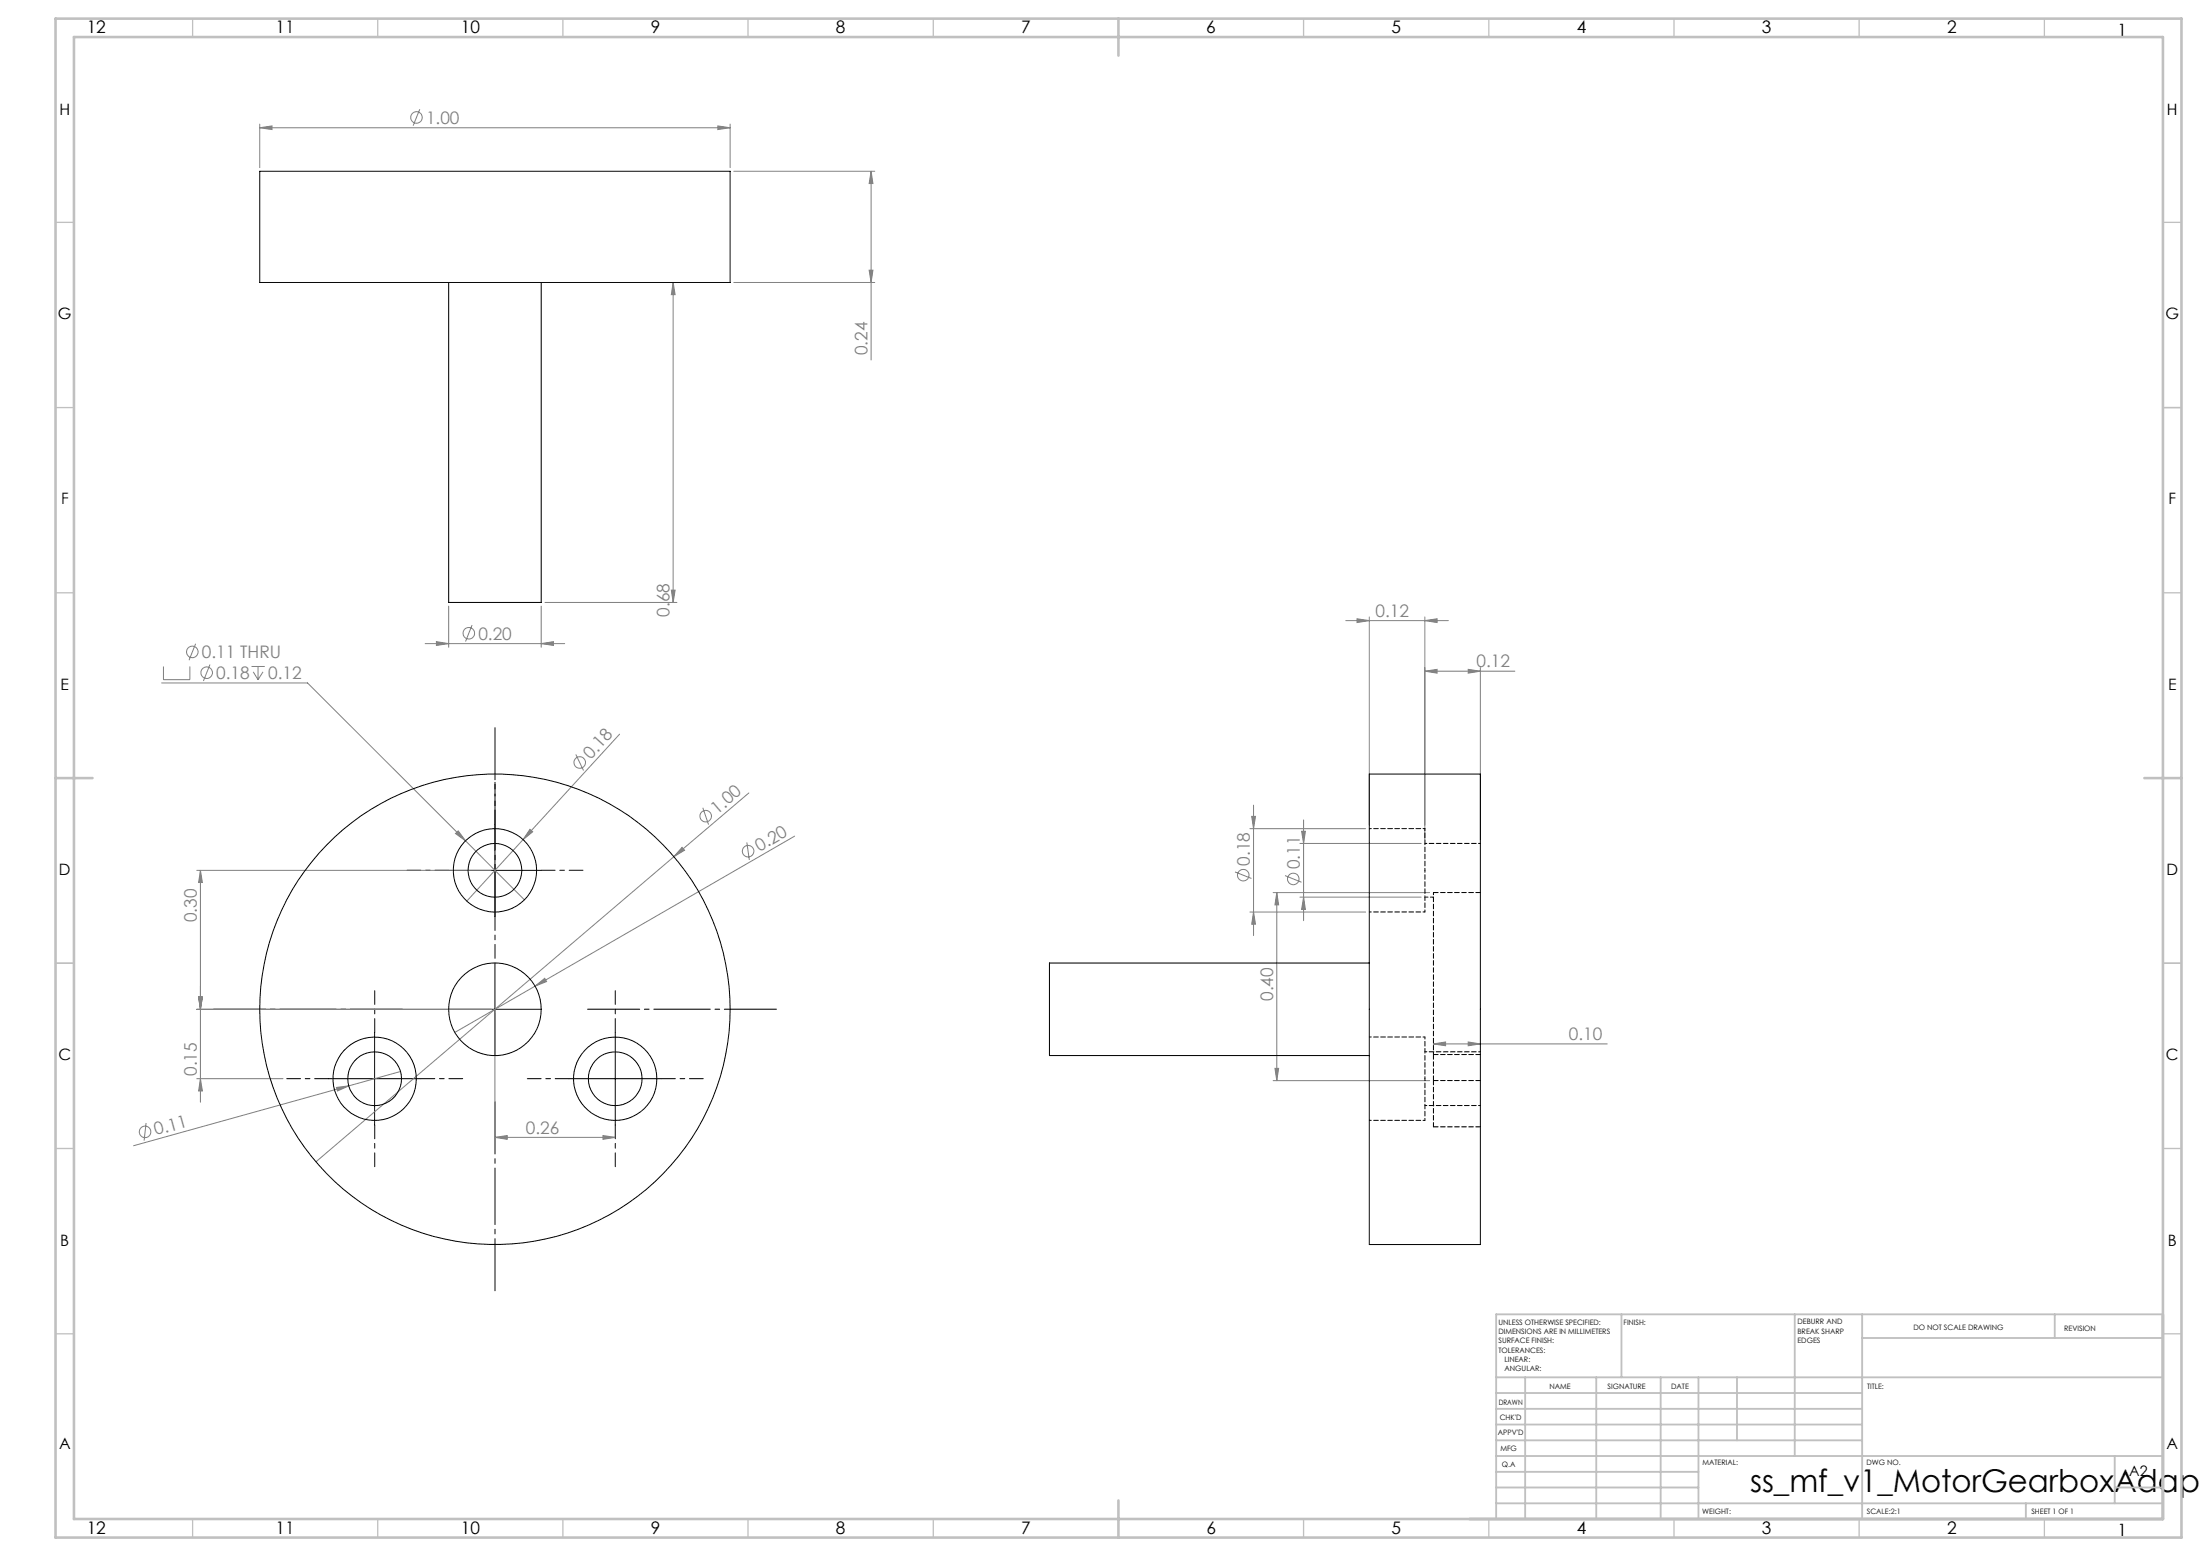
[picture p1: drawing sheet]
<svg xmlns="http://www.w3.org/2000/svg" width="594mm" height="420mm" viewBox="0 0 594 420" stroke-linecap="round" stroke-linejoin="round" font-family="sans-serif">
<g fill="none" stroke="#808080" stroke-width=".27">
<path d="M70.1 34.5l3.3-.5v1zM70.1 33.5v11.7M70.1 34.5h127M113.3 29.5l-1.8 4.4M193.8 34l3.3 .5-3.3 .5zM197.1 33.5v11.7M198.1 46.2h38.1M235.2 46.2v51M235.2 46.2l.5 3.3h-1zM181.8 76.3l.5 3.2h-1zM181.8 76.3v86.3M198.1 76.3h38.1"/>
<path d="M234.7 72.9h1l-.5 3.4zM181.3 159.3h1l-.5 3.3zM44.1 179.9v3.6h7.2v-3.6M52.8 173.8l-1.8 4.4M56.7 179.4l-1.8 4.4M67.9 179.9h3.6M69.7 179.9v3.6M114.8 173.7h37.7M117.8 173.2l3.3 .5-3.3 .5zM121.1 163.6v11.1M127.5 168.7l-1.8 4.5M146.1 173.7l3.3-.5v1z"/>
<path d="M146.1 163.6v11.1M147.1 162.6h35.7M363.4 167.5h27.7M366.4 167l3.3 .5-3.3 .5zM369.7 166.5v56.2M384.7 167.5l3.3-.5v1zM384.7 166.5v60.2M43.6 184.3h39.4l42.7 42.7M68.4 181.3l1.3 2.2M71 181.3l-1.3 2.2M167.3 198.2l-41.3 45M384.7 181.2l3.3-.5v1z"/>
<path d="M384.7 181.2h24.3M396.4 180.7l3.3 .5-3.3 .5zM399.7 180.2v46.5M155.5 203.6l2.1 4.4M189.8 218l1.5 4.6M202.2 214l-116.9 99.6M338.5 217.3v35.2M53.1 234.9h79.5M54.1 234.9l.5 3.3h-1zM54.1 234.9v62.6M123 225l.7-.7 2 2.7zM125.7 227l15.9 15.9"/>
<path d="M143.1 223.9l.7 .6-2.6 2.1zM184.1 228.7l.7 .8-2.8 1.7zM201.6 227.4l.7 4.7M214.6 225.7l-70.1 40.5M333.4 235.4l4.5 1.7M337.5 223.7h31.2M338 220.4h1l-.5 3.3zM347 236.3l4.4 1.8M351 227.7h32.7M351.4 224.4h1.1l-.5 3.3zM352 221.3v27.2M337.5 246.2h31.2"/>
<path d="M338.5 246.2l.5 3.3h-1zM343.7 240.9h42.3M344.7 240.9v50.8M344.7 240.9l.5 3.3h-1zM351 242.2h32.7M352 242.2l.5 3.3h-1.1zM53.1 272.4h79.5M53.6 269.1h1l-.5 3.3zM133.6 273.4v34.6M144.5 266.2l2.6-2.1 .5 .9zM144.5 266.2l-21.7 12.5M53.1 291.2h23.3"/>
<path d="M54.1 291.2l.5 3.3h-1zM90.8 293.5l3.4-.4-3.1 1.4zM94.2 293.1l-58.1 16.2M108.1 289.2l-13.9 3.9M343.7 291.7h42.3M344.2 288.4h1l-.5 3.3zM387 281.8l3.3-.5v1zM387 281.8h47M396.4 281.3l3.3 .5-3.3 .5zM39.4 303.1l-.5 4.8M133.6 307l3.3-.5v1zM133.6 307h32.5"/>
<path d="M162.8 306.5l3.3 .5-3.3 .5z"/>
<circle cx="112.5" cy="31.7" r="1.56"/>
<circle cx="51.9" cy="176" r="1.55"/>
<circle cx="126.6" cy="170.9" r="1.55"/>
<circle cx="55.8" cy="181.6" r="1.55"/>
<circle cx="156.5" cy="205.8" r="1.57"/>
<circle cx="190.5" cy="220.3" r="1.55"/>
<circle cx="202" cy="229.7" r="1.56"/>
<circle cx="335.7" cy="236.2" r="1.56"/>
<circle cx="349.2" cy="237.3" r="1.56"/>
<circle cx="39.2" cy="305.5" r="1.55"/>
</g>
<path d="M121.1 234.9h-11.2M133.7 222.4v-11.2M146.1 234.9h11.3M133.7 247.4v11.3M101.2 278.7v-11.3M166.1 278.7v-11.3M88.7 291.2h-11.3M113.7 291.2h11.2M153.6 291.2h-11.2M178.6 291.2h11.3M101.2 303.7v11.2M166.1 303.7v11.2" fill="none" stroke="#000" stroke-width=".27" stroke-dasharray="15.2 1.3 1.3 1.3" stroke-dashoffset="11.5"/>
<path d="M133.7 247.4v-51M108.7 272.4h-51.1M158.6 272.4h51.1M133.7 297.4v51" fill="none" stroke="#000" stroke-width=".27" stroke-dasharray="15.2 1.3 1.3 1.3" stroke-dashoffset="1.2"/>
<path d="M121.1 234.9h25M133.6 222.4v25M133.6 259.9v25M101.1 278.7v25M121.1 272.4h25M166.1 278.7v25M88.7 291.2h25M153.6 291.2h25" fill="none" stroke="#000" stroke-width=".27"/>
<g fill="none" stroke="#c0c0c0" stroke-width=".35">
<path d="M52 5v5M102 5v5M152 5v5M202 5v5M252 5v5M352 5v5M402 5v5M452 5v5M502 5v5M552 5v5M15 60h5M584 60h5"/>
<path d="M15 110h5M584 110h5M15 160h5M584 160h5M15 260h5M584 260h5M15 310h5M584 310h5M15 360h5M584 360h5M52 410v5M102 410v5"/>
<path d="M152 410v5M202 410v5M252 410v5M352 410v5M402 410v5M452 410v5M502 410v5M552 410v5"/>
</g>
<g fill="none" stroke="#c0c0c0" stroke-width=".5">
<path d="M437.8 354.8v17M484.6 354.8v38.2M502.8 354.8v55.2M554.8 354.8v6.4M584 354.8h-180v55.2M404 371.8h180M404 376h98.8M411.8 371.8v38.2M431 371.8v38.2M448.4 371.8v38.2M458.6 371.8v38.2M469 371.8v17"/>
<path d="M502.8 361.2h81.2M404 388.8h98.8M404 384.5h98.8M404 380.3h98.8M404 397.3h54.6M404 393h180M571 393v12.8M404 405.8h180M404 401.5h54.6M547 405.8v4.2M571 401.5h13"/>
</g>
<path d="M15 5h574v410h-574zM20 10h564v400h-564zM302 5v10M15 210h10M579 210h10M302 405v10" fill="none" stroke="#c0c0c0" stroke-width=".7"/>
<g fill="#808080">
<path d="M90.8 293.5l3.4-.4-3.1 1.4z"/>
<path d="M144.5 266.2l2.6-2.1 .5 .9z"/>
<path d="M184.1 228.7l.7 .8-2.8 1.7z"/>
<path d="M143.1 223.9l.7 .6-2.6 2.1z"/>
<path d="M193.8 34l3.3 .5-3.3 .5zM70.1 34.5l3.3-.5v1zM146.1 173.7l3.3-.5v1zM117.8 173.2l3.3 .5-3.3 .5zM384.7 167.5l3.3-.5v1zM366.4 167l3.3 .5-3.3 .5zM396.4 180.7l3.3 .5-3.3 .5zM384.7 181.2l3.3-.5v1z"/>
<path d="M123 225l2.7 2-2-2.7zM133.6 307l3.3-.5v1zM162.8 306.5l3.3 .5-3.3 .5zM387 281.8l3.3-.5v1zM396.4 281.3l3.3 .5-3.3 .5z"/>
<path d="M234.7 72.9h1l-.5 3.4zM235.2 46.2l.5 3.3h-1zM352 242.2l.5 3.3h-1.1zM351.4 224.4h1.1l-.5 3.3z"/>
<path d="M344.7 240.9l.5 3.3h-1zM344.2 288.4h1l-.5 3.3z"/>
<path d="M54.1 234.9l.5 3.3h-1zM53.6 269.1h1l-.5 3.3zM53.6 269.1h1l-.5 3.3zM54.1 291.2l.5 3.3h-1zM181.8 76.3l.5 3.2h-1zM181.3 159.3h1l-.5 3.3zM338 220.4h1l-.5 3.3zM338.5 246.2l.5 3.3h-1z"/>
</g>
<g fill="none" stroke="#000" stroke-width=".27">
<path d="M70.1 46.2h127v30.1h-127zM121.1 76.3v86.3h25v-86.3M369.7 208.9h30v127h-30zM369.7 259.9h-86.3v25h86.3"/>
<circle cx="133.6" cy="234.9" r="11.2"/>
<circle cx="133.6" cy="234.9" r="7.3"/>
<circle cx="133.6" cy="272.4" r="12.5"/>
<circle cx="133.6" cy="272.4" r="63.5"/>
<circle cx="101.1" cy="291.2" r="11.3"/>
<circle cx="101.2" cy="291.2" r="7.3"/>
<circle cx="166.1" cy="291.2" r="11.2"/>
<circle cx="166.1" cy="291.2" r="7.3"/>
</g>
<path d="M384.7 234.9v-11.2M384.7 246.2v-11.3M387 240.9v43.7M384.7 291.2v-11.3M384.7 302.4v-11.2" fill="none" stroke="#000" stroke-width=".27" stroke-dasharray="1.3 .6" stroke-dashoffset=".7"/>
<path d="M387 240.9h12.7M387 291.7h12.7M387 291.7v-7.1M399.7 284.6h-12.7M387 304.2h12.7" fill="none" stroke="#000" stroke-width=".27" stroke-dasharray="1.3 .6"/>
<path d="M387 291.7v12.5" fill="none" stroke="#000" stroke-width=".27" stroke-dasharray="1.3 .6" stroke-dashoffset=".1"/>
<path d="M384.7 223.7h-15M399.7 227.7h-15M369.7 246.2h15M384.7 279.9h-15M384.7 298.4h15M399.7 283.9h-15M369.7 302.4h15" fill="none" stroke="#000" stroke-width=".27" stroke-dasharray="1.3 .6" stroke-dashoffset=".8"/>
<path d="M384.7 242.2h2.3" fill="none" stroke="#000" stroke-width=".27" stroke-dasharray="1.3 .6" stroke-dashoffset=".4"/>
<text font-size="8.5" x="472.5" y="402.7">ss_mf_v1_MotorGearboxAdapt</text>
<g font-size="4.7">
<text x="23.4" y="9">12</text>
<text x="74.4" y="9">11</text>
<text x="124.4" y="9">10</text>
<text x="175.7" y="9">9</text>
<text x="225.7" y="9">8</text>
<text x="275.7" y="9">7</text>
<text x="325.7" y="9">6</text>
<text x="375.7" y="9">5</text>
<text x="425.7" y="9">4</text>
<text x="475.7" y="9">3</text>
<text x="525.7" y="9">2</text>
<text x="23.4" y="414">12</text>
<text x="74.4" y="414">11</text>
<text x="124.4" y="414">10</text>
<text x="175.7" y="414">9</text>
<text x="225.7" y="414">8</text>
<text x="275.7" y="414">7</text>
<text x="325.7" y="414">6</text>
<text x="375.7" y="414">5</text>
<text x="425.7" y="414">4</text>
<text x="475.7" y="414">3</text>
<text x="525.7" y="414">2</text>
</g>
<g font-size="4.7" fill="#808080">
<text x="115" y="33.4">1.00</text>
<text x="234.2" y="95.9" transform="rotate(-90 234.2 95.9)">0.24</text>
<text x="180.8" y="166.4" transform="rotate(-90 180.8 166.4)">0.68</text>
<text x="371.4" y="166.5">0.12</text>
<text x="129.2" y="172.6">0.20</text>
<text x="54.5" y="177.7">0.11 THRU</text>
<text x="58.4" y="183.3">0.18</text>
<text x="72.4" y="183.3">0.12</text>
<text x="398.7" y="180.1">0.12</text>
<text x="159.5" y="205.1" transform="rotate(-48 159.5 205.1)">0.18</text>
<text x="193.6" y="219.9" transform="rotate(-40 193.6 219.9)">1.00</text>
<text x="205.1" y="229.9" transform="rotate(-30 205.1 229.9)">0.20</text>
<text x="337.4" y="233.6" transform="rotate(-90 337.4 233.6)">0.18</text>
<text x="350.9" y="234.7" transform="rotate(-90 350.9 234.7)">0.11</text>
<text x="53.1" y="249" transform="rotate(-90 53.1 249)">0.30</text>
<text x="343.7" y="270.2" transform="rotate(-90 343.7 270.2)">0.40</text>
<text x="423.6" y="280.7">0.10</text>
<text x="53.1" y="290.5" transform="rotate(-90 53.1 290.5)">0.15</text>
<text x="142" y="306">0.26</text>
<text x="42.1" y="306.5" transform="rotate(-16 42.1 306.5)">0.11</text>
</g>
<g font-size="4.6">
<text x="571.7" y="9.6">1</text>
<text x="571.7" y="414.5">1</text>
</g>
<g font-size="4.2">
<text x="16.1" y="31.2">H</text>
<text x="585.1" y="31.2">H</text>
<text x="15.7" y="86.2">G</text>
<text x="584.7" y="86.2">G</text>
<text x="16.5" y="136.1">F</text>
<text x="585.5" y="136.1">F</text>
<text x="16.4" y="186.2">E</text>
<text x="585.4" y="186.2">E</text>
<text x="15.9" y="236.2">D</text>
<text x="584.9" y="236.2">D</text>
<text x="15.8" y="286.1">C</text>
<text x="584.8" y="286.1">C</text>
<text x="16.3" y="336.2">B</text>
<text x="585.3" y="336.2">B</text>
<text x="15.9" y="391.2">A</text>
<text x="584.9" y="391.2">A</text>
</g>
<text font-size="3.9" x="574.9" y="398.5">A2</text>
<g font-size="2">
<text x="404.6" y="357.6">UNLESS OTHERWISE SPECIFIED:</text>
<text x="438.4" y="357.6">FINISH:</text>
<text x="485.3" y="357.5">DEBURR AND</text>
<text x="485.3" y="360">BREAK SHARP</text>
<text x="516.6" y="359">DO NOT SCALE DRAWING</text>
<text x="557.3" y="359.2">REVISION</text>
<text x="404.6" y="360.1">DIMENSIONS ARE IN MILLIMETERS</text>
<text x="404.6" y="362.6">SURFACE FINISH:</text>
<text x="404.6" y="365.1">TOLERANCES:</text>
<text x="485.3" y="362.5">EDGES</text>
<text x="406.2" y="367.6">LINEAR:</text>
<text x="406.2" y="370.1">ANGULAR:</text>
<text x="418.3" y="375">NAME</text>
<text x="434" y="374.9">SIGNATURE</text>
<text x="451.2" y="374.9">DATE</text>
<text x="504.1" y="374.9">TITLE:</text>
<text x="404.6" y="379.1">DRAWN</text>
<text x="404.9" y="383.3">CHK'D</text>
<text x="404.4" y="387.4">APPV'D</text>
<text x="405.1" y="391.8">MFG</text>
<text x="405.5" y="396">Q.A</text>
<text x="459.6" y="395.5">MATERIAL:</text>
<text x="504" y="395.5">DWG NO.</text>
<text x="459.6" y="408.5">WEIGHT:</text>
<text x="504.1" y="408.6">SCALE:2:1</text>
<text x="548.5" y="408.6">SHEET 1 OF 1</text>
</g>
</svg>
